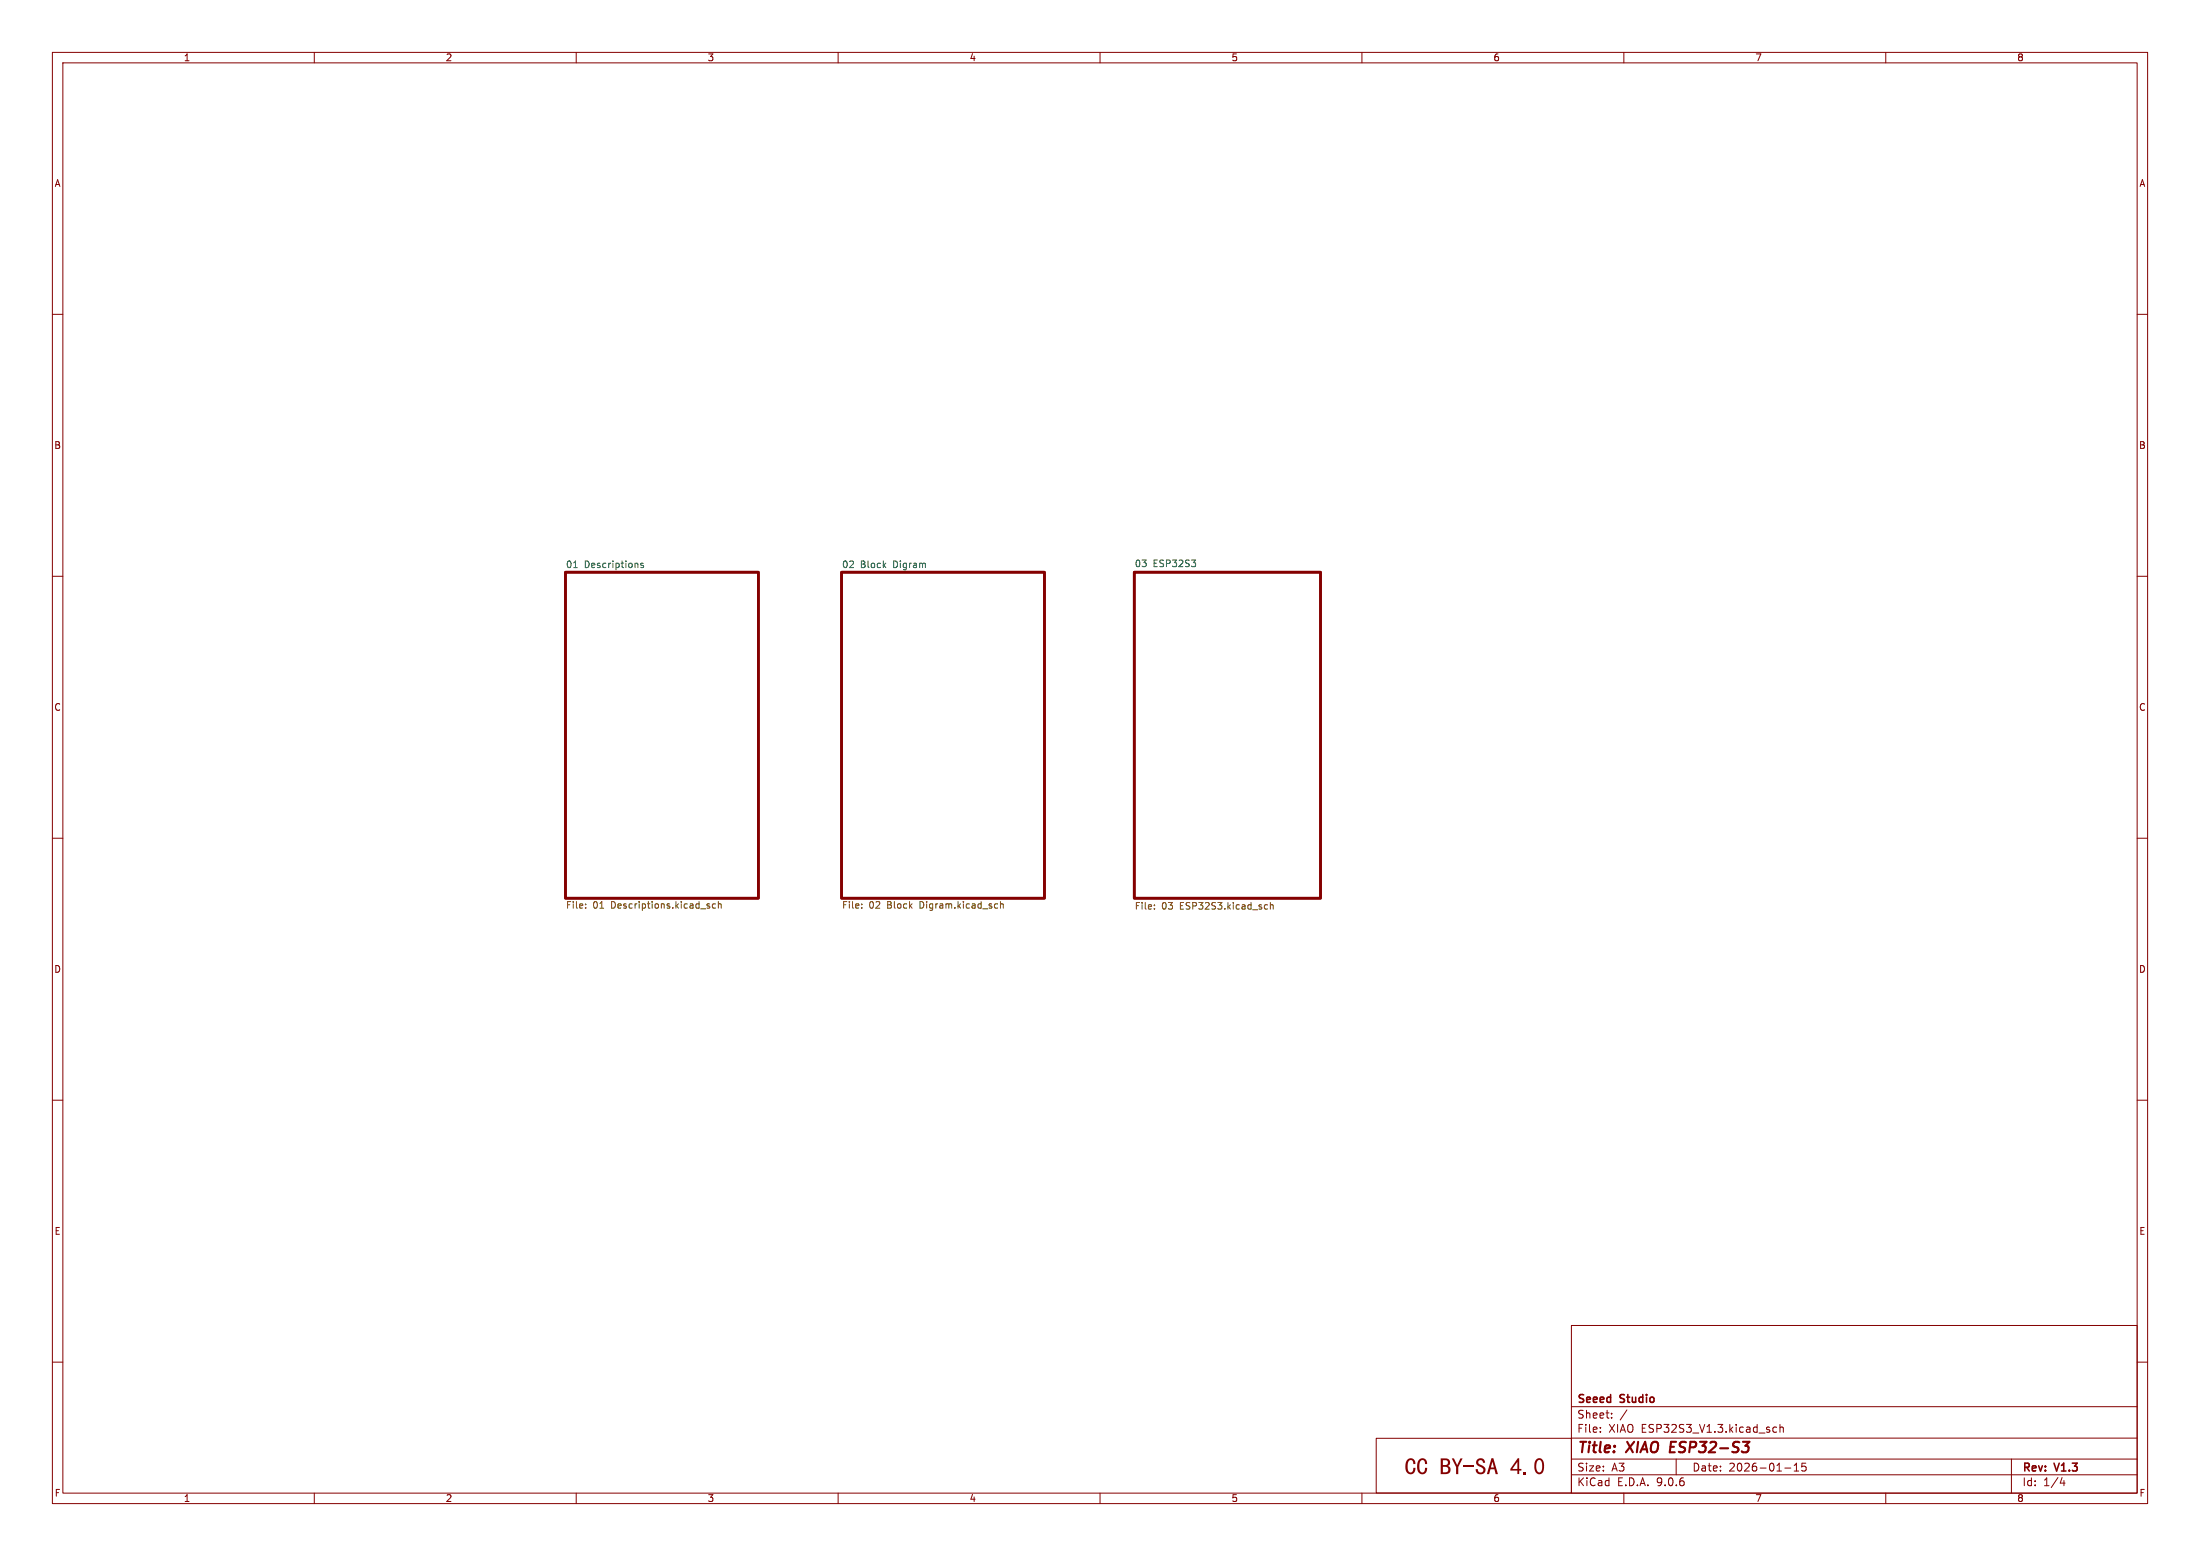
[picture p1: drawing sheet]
<svg xmlns="http://www.w3.org/2000/svg" width="420mm" height="297mm" viewBox="0 0 420 297" stroke-linecap="round" stroke-linejoin="round" font-family="sans-serif">
<g fill="none" stroke="#840000" stroke-width=".19">
<path d="M10 10h400v277h-400zM12 12h396v273h-396zM60 10v2M110 10v2M160 10v2M210 10v2M260 10v2M310 10v2M360 10v2M10 60h2M408 60h2M10 110h2"/>
<path d="M408 110h2M10 160h2M408 160h2M10 210h2M408 210h2M300 253h108v32h-108zM10 260h2M262.7 274.5h37.3v10.5h-37.3zM300 278.5h108M300 274.5h108M300 268.5h108M305.5 273.2v.2"/>
<path d="M305.5 272.5v.1M307.7 270.5v.2M307.7 269.8v.1M310.6 269.1l-1.3 1.9M320 278.5v3M339.2 272.5l-.5-.1-.3 .3 .2 .6h.6M339.8 272.5l.2-.1 .4 .1v.9M339.8 271.9v1.5M342.5 279.7l.4-.4v1.5M344.7 279.3h-.7l-.1 .7 .3-.1h.5l.1 .2-.1 .5-.2 .2-.6-.2M384 278.5v6.5M408 260h2"/>
<path d="M60 285v2M110 285v2M160 285v2M210 285v2M260 285v2M300 281.5h108M310 285v2M340.7 280.2h1.2M342.5 280.8h.9M360 285v2M393.7 282l-.4 1.1h.9M394 282.6v1"/>
</g>
<path d="M319 275.2l-.2 2h.9M332.7 275.2h1.3l-.8 .8M333.8 276.2l-.2 .8" fill="none" stroke="#840000" stroke-width=".4"/>
<path d="M107.9 109.2h36.9v62.3h-36.9zM160.7 109.2h38.7v62.3h-38.7zM216.5 109.2h35.6v62.3h-35.6z" fill="none" stroke="#840000" stroke-width=".51"/>
<g fill="none" stroke="#725600" stroke-width=".19">
<path d="M111.8 173.2v.2M111.8 172.6v.1M135.3 172.9l.2 .2-.2 .3M135.3 172.5l.1 .1M136.6 172.6l-.4-.1-.2 .3 .1 .5h.5M137.1 172.6l.2-.1 .3 .1 .1 .8M137.1 172.1v1.3M164.5 173.2v.2M164.5 172.6v.1M190.3 172.5l.1 .1M190.4 173.3l-.1 .1M191 172.6l.2-.1 .3 .1v.8"/>
<path d="M191 172.1v1.3M220.4 173.4v.1M220.4 172.7v.2M241.9 172.7h.1M242 173.5h-.1M242.5 172.3v1.2M242.5 172.8l.2-.1h.3l.1 .8"/>
</g>
<path d="M109.5 108.3h.7M122.8 107.6l-.3-.1-.2 .2 .1 .2 .4 .1v.3h-.5" fill="none" stroke="#006464" stroke-width=".19"/>
<text font-size="4.5" fill="#840000" x="268.1" y="282.4">CCBY-SA4.0</text>
<g font-size="2.8" fill="#840000">
<text x="301" y="277.9">Title:</text>
<text x="310.6" y="277.9">XIAO</text>
<text x="319.6" y="277.9">ESP32-S3</text>
</g>
<g font-size="2.1" fill="#840000">
<text x="301" y="268.2">Seeed</text>
<text x="309.4" y="268.2">Studio</text>
<text x="301" y="273.7">File:</text>
<text x="301" y="271">Sheet:</text>
<text x="307.1" y="273.7">XIAO ESP32S3_V1.3.kicad_sch</text>
<text x="301" y="281.1">Size:</text>
<text x="307.6" y="281.1">A3</text>
<text x="323" y="281.1">Date:</text>
<text x="330" y="281.1">2026-01-15</text>
<text x="386" y="281.3">Rev:</text>
<text x="392.4" y="281.3">V1.3</text>
<text x="301" y="283.9">KiCad</text>
<text x="308.7" y="283.9">E.D.A.</text>
<text x="316.3" y="283.9">9.0.6</text>
<text x="386" y="283.9">Id:</text>
<text x="390.1" y="283.9">1/4</text>
</g>
<g font-size="1.8" fill="#840000">
<text x="35" y="11.9">1</text>
<text x="85" y="11.9">2</text>
<text x="135" y="11.9">3</text>
<text x="185" y="11.9">4</text>
<text x="235" y="11.9">5</text>
<text x="285" y="11.9">6</text>
<text x="335" y="11.9">7</text>
<text x="385" y="11.9">8</text>
<text x="10.3" y="35.9">A</text>
<text x="408.3" y="35.9">A</text>
<text x="10.3" y="85.9">B</text>
<text x="408.2" y="85.9">B</text>
<text x="10.3" y="135.9">C</text>
<text x="408.2" y="135.9">C</text>
<text x="10.3" y="185.9">D</text>
<text x="408.2" y="185.9">D</text>
<text x="10.3" y="235.9">E</text>
<text x="408.3" y="235.9">E</text>
<text x="10.3" y="285.9">F</text>
<text x="35" y="286.9">1</text>
<text x="85" y="286.9">2</text>
<text x="135" y="286.9">3</text>
<text x="185" y="286.9">4</text>
<text x="235" y="286.9">5</text>
<text x="285" y="286.9">6</text>
<text x="335" y="286.9">7</text>
<text x="385" y="286.9">8</text>
<text x="408.3" y="285.9">F</text>
</g>
<g font-size="1.8" fill="#006464">
<text x="107.9" y="108.5">01</text>
<text x="111.5" y="108.5">Descriptions</text>
<text x="160.7" y="108.5">02</text>
<text x="164.2" y="108.5">Block</text>
<text x="170.6" y="108.5">Digram</text>
<text x="216.5" y="108.3">03</text>
<text x="220.1" y="108.3">ESP32S3</text>
</g>
<g font-size="1.8" fill="#725600">
<text x="107.9" y="173.8">File:</text>
<text x="113.2" y="173.8">01</text>
<text x="116.8" y="173.8">Descriptions.kicad_sch</text>
<text x="160.7" y="173.8">File:</text>
<text x="165.9" y="173.8">02</text>
<text x="169.5" y="173.8">Block</text>
<text x="175.8" y="173.8">Digram.kicad_sch</text>
<text x="216.5" y="173.9">File:</text>
<text x="221.8" y="173.9">03</text>
<text x="225.3" y="173.9">ESP32S3.kicad_sch</text>
</g>
</svg>
